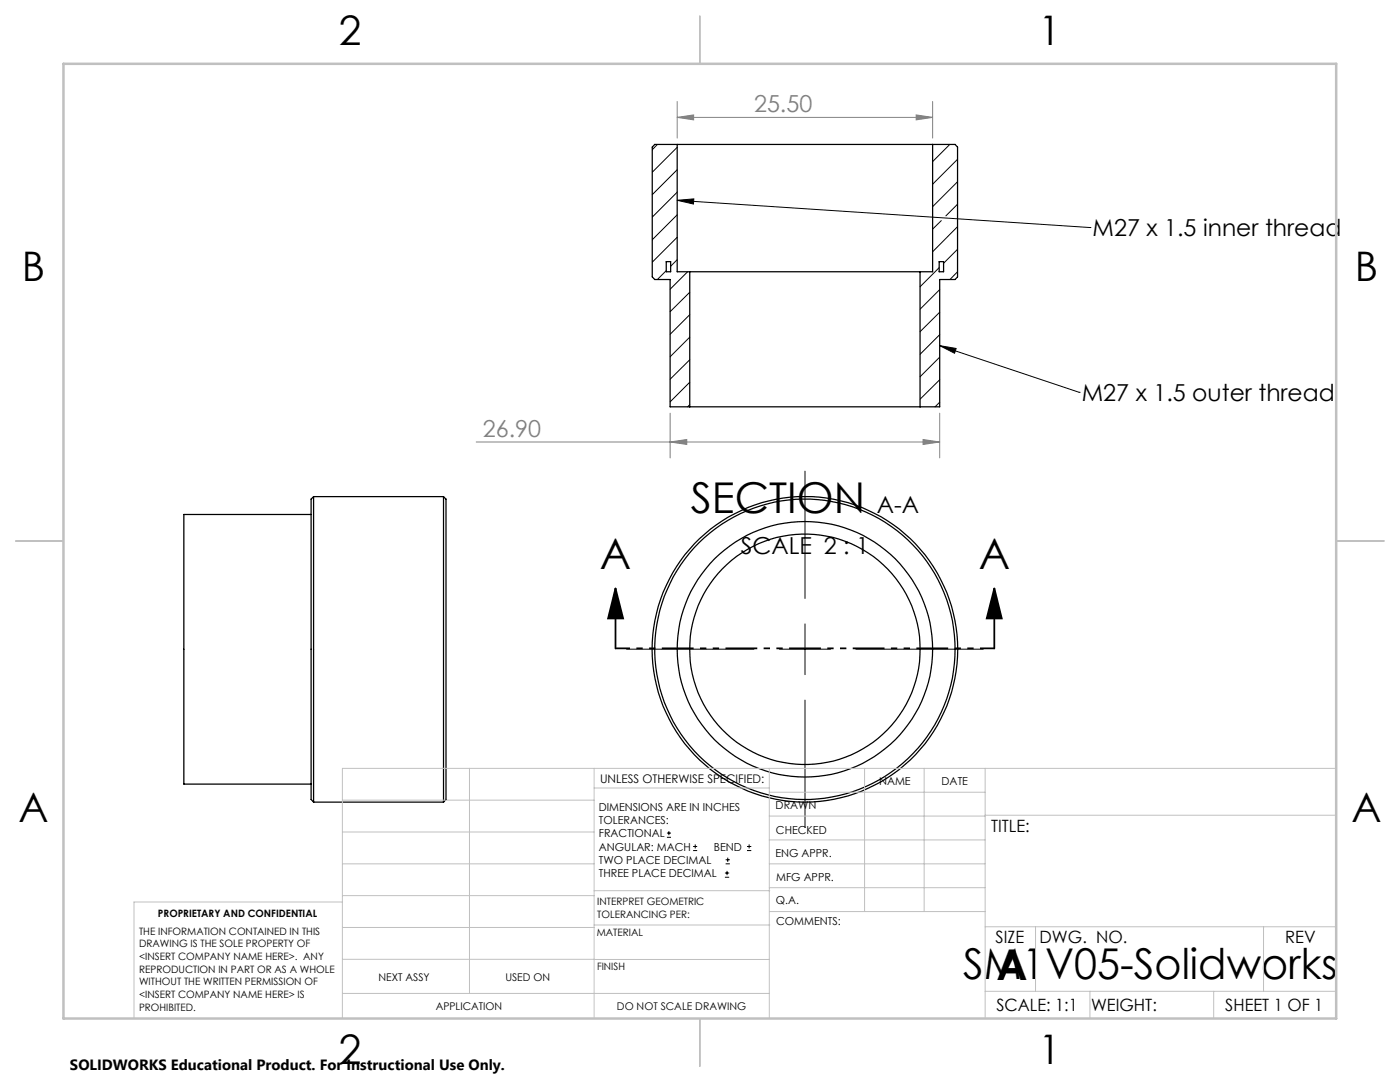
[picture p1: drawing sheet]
<svg xmlns="http://www.w3.org/2000/svg" width="279mm" height="216mm" viewBox="0 0 279 216" stroke-linecap="round" stroke-linejoin="round" font-family="sans-serif">
<g fill="none" stroke="#000" stroke-width=".25">
<path d="M135.1 28.8h51M135.1 28.8v25.4h2.6M135.1 28.8h-4.4l-.5 .6v25.8l.5 .6h3v25.4h4M186.1 28.8v25.4h-2.5M186.1 28.8h4.5l.5 .6v25.8l-.5 .6h-3.1v25.4h-3.9M133 52.2h.8v2h-.8zM137.7 54.2h45.9M137.7 54.2v27M183.6 54.2v27M187.4 52.2h.9v2h-.9zM62.6 99.1v61M62.6 99.1l-.5 .5v59.9l.5 .6"/>
<path d="M62.6 99.1h25.9M88.5 99.1l.5 .5v59.9l-.5 .6M88.5 99.1v61M137.7 81.2h45.9M62.1 102.7h-25.4v53.8h25.4M62.6 160.1h25.9"/>
<circle cx="160.6" cy="129.6" r="23"/>
<circle cx="160.6" cy="129.6" r="30.5"/>
<circle cx="160.6" cy="129.6" r="25.5"/>
<circle cx="160.6" cy="129.6" r="30"/>
</g>
<g fill="none" stroke="#000" stroke-width=".2">
<path d="M131.2 28.8l-1 1.1M135.1 40l82.4 5.4M135.1 29.4l-4.9 5M135.1 33.9l-4.9 4.9M135.1 38.3l-4.9 5M135.1 40l3.4-.3-.1 1zM189.5 28.8l-3.4 3.4M191.1 31.8l-5 5M191.1 36.3l-5 4.9M133 54l-1.8 1.8M135.1 42.9l-4.9 4.9M135.1 47.3l-4.9 5"/>
<path d="M135.1 51.8l-1.3 1.3M137.2 54.2l-3.5 3.5M137.7 58.3l-4 3.9M187.4 53.4l-3.8 3.8M187.5 57.8l-3.9 3.9M187.9 44l-1.8 1.7M191.1 40.7l-2.3 2.4M191.1 45.2l-5 5M191.1 49.7l-2.8 2.8M191.1 54.2l-1.5 1.6M217.5 45.4h.1M137.7 62.8l-4 3.9"/>
<path d="M137.7 67.3l-4 3.9M137.7 71.8l-4 3.9M137.7 76.3l-4 3.9M187.5 69l27.9 9.3M187.5 62.3l-3.9 3.9M187.5 66.8l-3.9 3.9M187.5 71.3l-3.9 3.9M187.5 75.8l-3.9 3.9M187.5 69l3.3 .5-.3 1zM215.4 78.3h.1M137.7 80.8l-.5 .4M160.7 94v25.4"/>
<path d="M187.5 80.3l-.9 .9M125.1 129.5h25.4M155.6 129.5h10.1M160.7 124.5v10.1M160.7 139.7v25.4M170.8 129.5h25.4M133.1 167.1h.8M133.1 166.2h.8M133.5 165.8v.9M138.3 169.7h.8M138.3 168.9h.8M138.7 168.5v.8"/>
<path d="M144.7 175h.8M144.7 174.2h.8M144.8 172.4h.9M144.8 171.6h.9M145.1 173.8v.8M145.2 171.1v.9M149.1 169.7h.8M149.1 168.9h.8M149.5 168.5v.8"/>
</g>
<path d="M122.8 117.4l1.6 6h-3zM122.8 117.4v12M198.4 117.4l1.5 6h-3zM198.4 117.4v12" fill="none" stroke="#000" stroke-width=".35"/>
<path d="M135.1 23.4l3.3-.5v1zM135.1 20.2v7.4M135.1 23.4h51M182.8 22.9l3.3 .5-3.3 .5zM186.1 20.2v7.4M95 88.2h92.5M133.7 88.2l3.4-.5v1zM133.7 82.4v9M184.2 87.7l3.3 .5-3.3 .5zM187.5 82.4v9" fill="none" stroke="#808080" stroke-width=".2"/>
<path d="M198.5 129.4h-75.6" fill="none" stroke="#000" stroke-width=".35" stroke-dasharray="6.3 1.3 1.3 1.3 1.3 1.3" stroke-dashoffset="3.5" stroke-linecap="butt"/>
<g fill="none" stroke="#c0c0c0" stroke-width=".2">
<path d="M68.3 159.7h50.3M93.7 153.3v44.9M118.6 153.3v49.9M118.6 157.2h34.9M153.5 153.3v49.9M153.5 158.1h43.1M172.5 153.3v28.6M184.4 153.3v28.6M196.6 153.3v49.9M266.7 153.3h-198.4v49.9M68.3 178.7h50.3M68.3 172.4h50.3"/>
<path d="M68.3 166h50.3M68.3 180h-41.6v23.2M118.6 177.7h35M153.5 167.6h43.1M153.5 162.8h43.1M153.5 172.4h43.1M153.5 177.1h43.1M196.6 162.7h70.1M68.3 198.2h85.2M68.3 191.4l85.2 .1M68.3 185.1h50.3M118.6 184.6h35"/>
<path d="M153.6 181.9h43M196.6 197.8h70.1M196.6 184.9h70.1M206.7 184.9v12.9M217.5 197.8v5.4M242.2 197.8v5.4M252.2 184.9v12.9"/>
</g>
<path d="M139.7 3.2v9.5M3.1 107.9h9.6M266.7 107.9h9.5M139.7 203.2v9.6" fill="none" stroke="#c0c0c0" stroke-width=".25"/>
<path d="M12.7 12.7h254v190.5h-254z" fill="none" stroke="#c0c0c0" stroke-width=".5"/>
<g fill="#000">
<path d="M135.1 40l3.4-.3-.1 1zM187.5 69l3.3 .5-.3 1z"/>
<path d="M198.4 117.4l1.5 6h-3zM122.8 117.4l1.6 6h-3z"/>
</g>
<g fill="#808080">
<path d="M135.1 23.4l3.3-.5v1zM182.8 22.9l3.3 .5-3.3 .5z"/>
<path d="M133.7 88.2l3.4-.5v1zM184.2 87.7l3.3 .5-3.3 .5z"/>
</g>
<g font-size="8.5">
<text x="137.9" y="102.3">SECTION</text>
<text x="119.7" y="113.5">A</text>
<text x="195.3" y="113.5">A</text>
<text x="192.3" y="195.4">SM1V05-Solidworks</text>
<text x="198.9" y="195.5">A</text>
</g>
<g font-size="8.1">
<text x="67.6" y="8.9">2</text>
<text x="207.3" y="8.9">1</text>
<text x="4.4" y="56.2">B</text>
<text x="270.4" y="56.2">B</text>
<text x="3.7" y="164.1">A</text>
<text x="269.7" y="164.1">A</text>
<text x="67.6" y="212.4">2</text>
<text x="207.3" y="212.4">1</text>
</g>
<g font-size="4.7" fill="#808080">
<text x="150.5" y="22.4">25.50</text>
<text x="96.4" y="87.2">26.90</text>
</g>
<g font-size="4.7">
<text x="218.1" y="47.1">M27 x 1.5 inner thread</text>
<text x="215.9" y="80">M27 x 1.5 outer thread</text>
<text x="175" y="102.3">A-A</text>
<text x="147.8" y="110.5">SCALE 2 : 1</text>
</g>
<g font-size="3.4">
<text x="197.8" y="166">TITLE:</text>
<text x="198.7" y="188.1">SIZE</text>
<text x="207.5" y="188.1">DWG. NO.</text>
<text x="256.5" y="188.2">REV</text>
<text x="198.8" y="201.7">SCALE: 1:1</text>
<text x="217.7" y="201.8">WEIGHT:</text>
<text x="244.5" y="201.7">SHEET 1 OF 1</text>
</g>
<text font-size="3" x="14" y="213.5">SOLIDWORKS Educational Product. For Instructional Use Only.</text>
<text font-size="2.4" x="119.8" y="156.2">UNLESS OTHERWISE SPECIFIED:</text>
<g font-size="2.2">
<text x="119.5" y="161.8">DIMENSIONS ARE IN INCHES</text>
<text x="154.8" y="161.4">DRAWN</text>
<text x="175.4" y="156.6">NAME</text>
<text x="187.9" y="156.7">DATE</text>
<text x="119.5" y="164.4">TOLERANCES:</text>
<text x="119.5" y="167.1">FRACTIONAL</text>
<text x="154.9" y="166.3">CHECKED</text>
<text x="119.5" y="169.7">ANGULAR: MACH</text>
<text x="119.5" y="172.4">TWO PLACE DECIMAL</text>
<text x="142.5" y="169.7">BEND</text>
<text x="154.8" y="171">ENG APPR.</text>
<text x="119.5" y="175">THREE PLACE DECIMAL</text>
<text x="154.9" y="175.7">MFG APPR.</text>
<text x="154.9" y="180.4">Q.A.</text>
<text x="154.9" y="184.6">COMMENTS:</text>
</g>
<g font-size="2.1">
<text x="75.5" y="195.7">NEXT ASSY</text>
<text x="100.9" y="195.7">USED ON</text>
<text x="86.9" y="201.5">APPLICATION</text>
<text x="123.1" y="201.6">DO NOT SCALE DRAWING</text>
</g>
<g font-size="2">
<text x="31.5" y="182.9">PROPRIETARY AND CONFIDENTIAL</text>
<text x="119.2" y="180.6">INTERPRET GEOMETRIC</text>
<text x="119.2" y="183.1">TOLERANCING PER:</text>
<text x="27.8" y="186.5">THE INFORMATION CONTAINED IN THIS</text>
<text x="27.8" y="189">DRAWING IS THE SOLE PROPERTY OF</text>
<text x="27.8" y="191.6">&lt;INSERT COMPANY NAME HERE&gt;. ANY</text>
<text x="119.1" y="186.7">MATERIAL</text>
<text x="27.8" y="194.1">REPRODUCTION IN PART OR AS A WHOLE</text>
<text x="27.8" y="196.6">WITHOUT THE WRITTEN PERMISSION OF</text>
<text x="119.1" y="193.5">FINISH</text>
<text x="27.8" y="199.1">&lt;INSERT COMPANY NAME HERE&gt; IS</text>
<text x="27.8" y="201.7">PROHIBITED.</text>
</g>
</svg>
